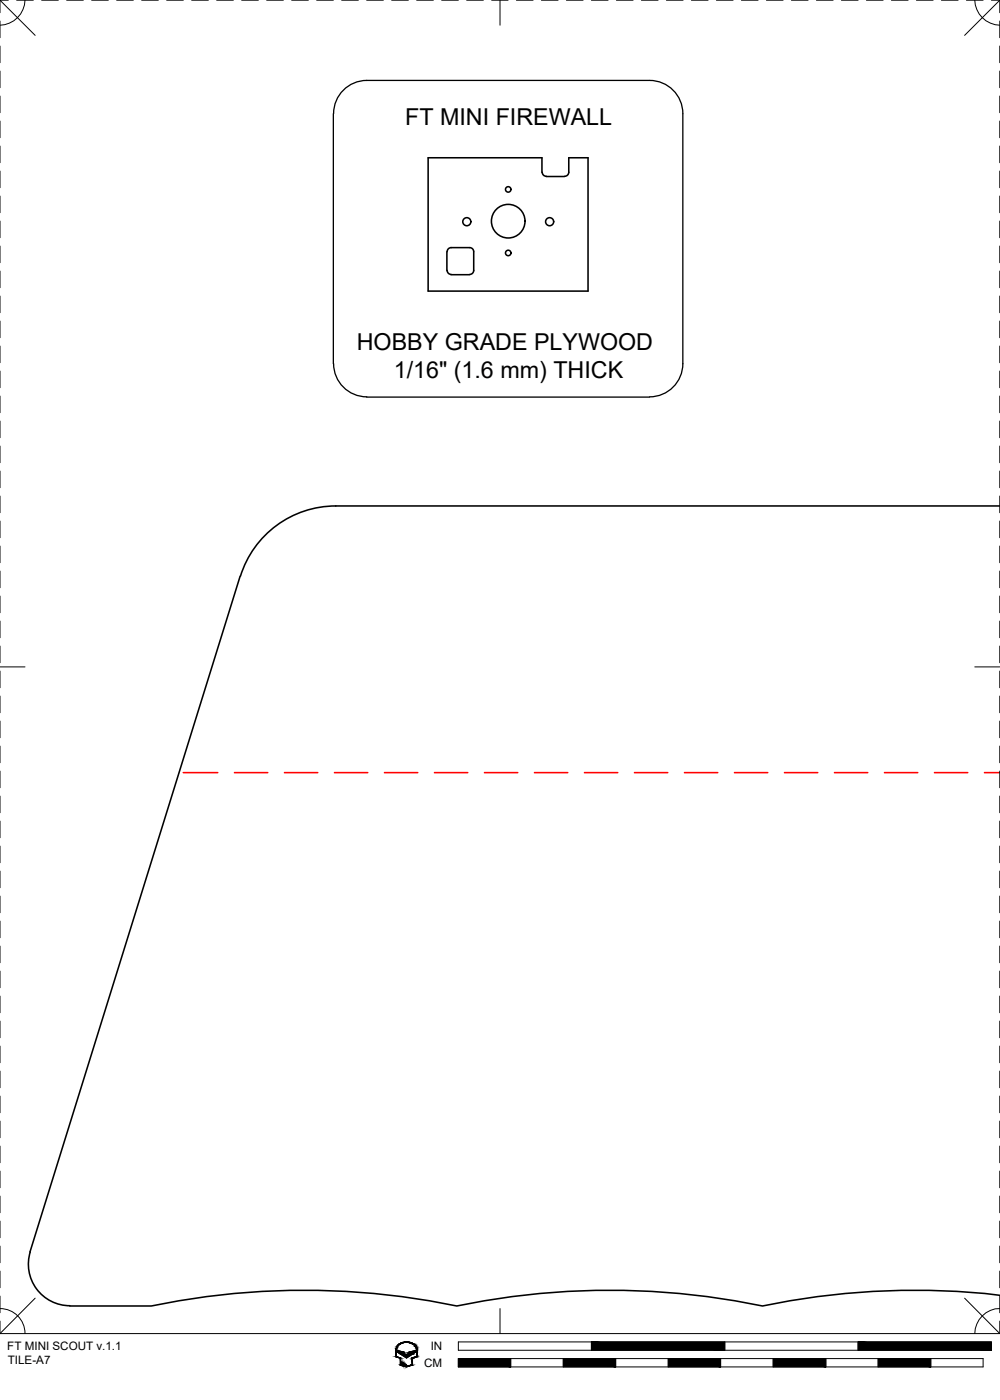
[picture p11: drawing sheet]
<svg xmlns="http://www.w3.org/2000/svg" width="190mm" height="267mm" viewBox="0 0 190 267" stroke-linecap="round" stroke-linejoin="round" font-family="sans-serif">
<!-- layer: 02 SCORE -->
<g fill="none" stroke="#f00" stroke-width=".3">
<path d="M34.9 147.2h6.6M44.7 147.2h6.3M54.2 147.2h6.3M63.7 147.2h6.4M73.2 147.2h6.4M82.8 147.2h6.3M92.3 147.2h6.3M101.8 147.2h6.4M111.3 147.2h6.4M120.9 147.2h6.3M130.4 147.2h6.3M139.9 147.2h6.4"/>
<path d="M149.4 147.2h6.4M159 147.2h6.3M168.5 147.2h6.3M178 147.2h6.4M187.5 147.2h3"/>
</g>
<!-- layer: 01 CUT -->
<g fill="none" stroke="#000" stroke-width=".3">
<path d="M103.2 32.8v-2.7h-21.6v25.4h30.4v-25.4h-3.6v2.7a.77 .77 0 0 1-.8 .8M103.3 32.8a.77 .77 0 0 0 .8 .8M104 33.6h3.6M85.1 48v3.5M85.2 51.5a.77 .77 0 0 0 .8 .8M85.9 47.2h3.5M85.9 52.3h3.5M86 47.2a.77 .77 0 0 0-.8 .7M89.5 47.2a.77 .77 0 0 1 .7 .7v3.6a.77 .77 0 0 1-.7 .8M190.5 96.4h-126.5a19 19 0 0 0-18.2 13.4M45.7 109.8l-40 128.7M5.8 238.5a7.9 7.9 0 0 0 7.5 10.2"/>
<path d="M190.5 246.8a140 140 0 0 0-45.2 2 142.8 142.8 0 0 0-58.3 0 142.5 142.5 0 0 0-58.2 0h-15.5"/>
<circle cx="96.8" cy="36.1" r=".52"/>
<circle cx="88.9" cy="42.2" r=".77"/>
<circle cx="96.8" cy="42.1" r="3.2"/>
<circle cx="96.8" cy="48.2" r=".52"/>
<circle cx="104.7" cy="42.2" r=".77"/>
</g>
<!-- layer: 23 NOTES -->
<path d="M123.7 15.3h-53.8a6.3 6.3 0 0 0-6.3 6.3M123.8 15.3a6.3 6.3 0 0 1 6.3 6.3v47.7a6.3 6.3 0 0 1-6.3 6.3M63.5 21.7v47.6M63.6 69.3a6.3 6.3 0 0 0 6.3 6.3M69.9 75.6h53.8" fill="none" stroke="#000" stroke-width=".25"/>
<!-- layer: 22 TILED -->
<g fill="#000" stroke="#000" stroke-width=".19">
<path d="M75.7 257.2l1.1 .4h-1.1zM76.4 258h2.1l-1.1 .7zM77 255.6h.8zM78 257.6l1.2-.4v.4zM77 260.3h.8l-.4 .1z"/>
<path d="M75.4 257.2l.1 1.2v-1.2zM75.4 257.2l.1 1.2h-.1z"/>
<path d="M75.4 258.4l.3 .1zM75.4 258.4l.3 .1z"/>
<path d="M75.5 256.9h.1zM75.5 256.9h.1z"/>
<path d="M75.5 256.9v.3l.1-.3zM75.5 256.9v.3h-.1z"/>
<path d="M75.6 256.6v.3l.1-.3zM75.6 256.6l-.1 .3z"/>
<path d="M75.6 256.6h.1zM75.6 256.6h.1z"/>
<path d="M75.4 258.5l1 .2zM75.4 258.5l1 .2z"/>
<path d="M75.7 256.4v.2l.1-.2zM75.7 256.4v.2h-.1z"/>
<path d="M75.8 256.3v.1l.1-.1zM75.8 256.3l-.1 .1z"/>
<path d="M75.9 256.2v.1l.1-.1zM75.8 256.3l.1-.1z"/>
<path d="M76 256.1v.1l.2-.1zM76 256.1l-.1 .1z"/>
<path d="M76.1 256l.1 .1 .1-.1zM76.1 256l.1 .1h-.2z"/>
<path d="M76.1 258.7l.3 .1zM76.1 258.7l.3 .1z"/>
<path d="M76.3 258.8l.1 1.2v-1.2zM76.3 258.8l.1 1.2h-.1z"/>
<path d="M76.3 255.9v.1l.2-.1zM76.1 256l.2-.1z"/>
<path d="M76.4 255.9h.2zM76.3 255.9h.2z"/>
<path d="M76.5 259.5l.1 .5v-.5zM76.5 259.5l.1 .5h-.1z"/>
<path d="M75.7 257.6h1.3zM75.7 257.6h1.3z"/>
<path d="M76.6 255.8v.1l.3-.1zM76.4 255.9l.2-.1z"/>
<path d="M76.8 259.6l.1 .5v-.5zM76.8 259.6l.1 .5h-.1z"/>
<path d="M75.8 257.6l1.2 .2v-.2zM75.8 257.6l1.2 .2h-.9z"/>
<path d="M76.1 257.8l1.1 .2-.2-.2zM76.1 257.8l1.1 .2h-.8z"/>
<path d="M76.6 255.7h.5zM76.6 255.7l.3 .1z"/>
<path d="M77 259.8l.1 .4v-.4zM77 259.8l.1 .4h-.1z"/>
<path d="M76.7 255.7h.5zM76.6 255.7h.5z"/>
<path d="M77.3 260l.1 .2zM77.3 260l.1 .2z"/>
<path d="M77 255.6l1.1 .1zM76.7 255.7l.3-.1 1.1 .1z"/>
<path d="M77.6 255.7h.6zM77.6 255.7h.6z"/>
<path d="M77.7 255.7l.6 .1zM77.7 255.7l.6 .1z"/>
<path d="M78 255.8l.5 .1zM78 255.8l.5 .1z"/>
<path d="M78.3 255.9h.2zM78.3 255.9h.2z"/>
<path d="M78.3 255.9l.5 .1zM78.3 255.9l.5 .1z"/>
<path d="M78.5 258.8l.1 1.2v-1.2zM78.5 258.8l.1 1.2h-.1z"/>
<path d="M78.6 256l.3 .1zM78.6 256l.3 .1z"/>
<path d="M78.5 258.7l.1 .1 .2-.1zM78.5 258.7l.1 .1z"/>
<path d="M77.8 257.8l.7 .2 .3-.2zM77.8 257.8l.7 .2h-.9z"/>
<path d="M78.7 256.1l.3 .1zM78.7 256.1l.3 .1z"/>
<path d="M78.9 256.2l.2 .1zM78.9 256.2l.2 .1z"/>
<path d="M77.8 257.6l1 .2 .3-.2zM77.8 257.6l1 .2h-1z"/>
<path d="M79 256.3l.2 .1zM79 256.3l.2 .1z"/>
<path d="M79.1 256.4l.2 .2zM79.1 256.4l.2 .2z"/>
<path d="M78 257.6h1.2zM77.8 257.6h1.3z"/>
<path d="M79.2 256.6h.1zM79.2 256.6h.1z"/>
<path d="M79.2 256.6l.2 .3zM79.2 256.6l.2 .3z"/>
<path d="M79.3 256.9h.1zM79.3 256.9h.1z"/>
<path d="M79.3 256.9l.2 .3zM79.3 256.9l.2 .3z"/>
<path d="M79.4 257.2l.1 1.2v-1.2zM79.4 257.2l.1 1.2h-.1z"/>
<path d="M79.4 258.4l.1 .1zM79.2 258.5h.3z"/>
<path d="M78.8 258.7l.7-.2h-.3zM78.5 258.7l.7-.2-.4 .2z"/>
<path d="M87.3 258.8l10 1.6v-1.6zM87.3 258.8l10 1.6h-10z"/>
<path d="M107.3 258.8l10 1.6v-1.6zM107.3 258.8l10 1.6h-10z"/>
<path d="M127.3 258.8l10 1.6v-1.6zM127.3 258.8l10 1.6h-10z"/>
<path d="M112.7 255.6l25.4 1.6v-1.6zM112.7 255.6l25.4 1.6h-25.4z"/>
<path d="M147.3 258.8l10 1.6v-1.6zM147.3 258.8l10 1.6h-10z"/>
<path d="M167.3 258.8l10 1.6v-1.6zM167.3 258.8l10 1.6h-10z"/>
<path d="M163.5 255.6l25.4 1.6v-1.6zM163.5 255.6l25.4 1.6h-25.4z"/>
<path d="M76.3 260h.1zM76.3 260h.1z"/>
<path d="M76.5 260h.1zM76.5 260h.1z"/>
<path d="M76.3 260h.2zM76.3 260h.2z"/>
<path d="M76.3 260l.3 .1zM76.3 260l.3 .1zM76.3 260.1h.3zM76.3 260.1h.3z"/>
<path d="M76.3 260.1h.3zM76.3 260.1h.3z"/>
<path d="M76.3 260.1h.5zM76.3 260.1h.5z"/>
<path d="M76.8 260.1h.1zM76.8 260.1h.1z"/>
<path d="M76.4 260.1l.5 .1zM76.4 260.1l.5 .1z"/>
<path d="M76.5 260.2h.5zM76.5 260.2h.5z"/>
<path d="M77 260.2h.1zM77 260.2h.1z"/>
<path d="M76.7 260.2h.4zM76.7 260.2h.4z"/>
<path d="M76.8 260.2l.5 .1zM76.8 260.2l.5 .1z"/>
<path d="M77.3 260.2l.1 .1zM77.3 260.2l.1 .1z"/>
<path d="M76.9 260.3h.5zM76.9 260.3h.5z"/>
<path d="M77.5 260.3h.4zM77.4 260.3h.4z"/>
<path d="M78.5 260l.1 .1zM78.2 260.1h.4z"/>
<path d="M77.9 260.3l.7-.2h-.4zM77.5 260.3l.7-.2-.3 .2z"/>
</g>
<g fill="none" stroke="#000" stroke-width=".19">
<path d="M0 0h1.6M0 0v2.4M0 4v3.2M0 8.8v3.1M0 13.5v3.2M0 18.3v3.2M0 0l6.7 6.7M3.2 0h3.2M4.8 0a4.9 4.9 0 0 1-4.8 4.8M7.9 0h3.2M12.7 0h3.2M17.5 0h3.1"/>
<path d="M22.2 0h3.2M27 0h3.2M31.8 0h3.1M36.5 0h3.2M41.3 0h3.2M46 0h3.2M50.8 0h3.2M55.6 0h3.1M60.3 0h3.2M65.1 0h3.2M69.9 0h3.1M74.6 0h3.2"/>
<path d="M79.4 0h3.2M84.1 0h3.2M88.9 0h3.2M93.7 0h3.1M95.3 0v4.8M98.4 0h3.2M103.1 0h3.2M107.9 0h3.2M112.7 0h3.1M117.4 0h3.2M122.2 0h3.2M127 0h3.1"/>
<path d="M131.7 0h3.2M136.5 0h3.2M141.2 0h3.2M146 0h3.2M150.8 0h3.1M155.5 0h3.2M160.3 0h3.2M165.1 0h3.1M169.8 0h3.2M174.6 0h3.2M179.3 0h3.2M184.1 0h3.2"/>
<path d="M185.7 0a4.9 4.9 0 0 0 4.8 4.8M188.9 0h1.6M190.5 0v2.4M190.5 4v3.2M190.5 8.8v3.1M190.5 13.5v3.2M190.5 18.3v3.2M190.5 0l-6.7 6.7M0 23.1v3.1M0 27.8v3.2M0 32.6v3.2M0 37.3v3.2"/>
<path d="M190.5 23.1v3.1M190.5 27.8v3.2M190.5 32.6v3.2M190.5 37.3v3.2M0 42.1v3.2M0 46.9v3.1M0 51.6v3.2M0 56.4v3.2M190.5 42.1v3.2M190.5 46.9v3.1M190.5 51.6v3.2M190.5 56.4v3.2"/>
<path d="M0 61.2v3.1M0 65.9v3.2M0 70.7v3.2M0 75.4v3.2M190.5 61.2v3.1M190.5 65.9v3.2M190.5 70.7v3.2M190.5 75.4v3.2M0 80.2v3.2M0 85v3.1M0 89.7v3.2M0 94.5v3.2"/>
<path d="M0 99.3v3.1M190.5 80.2v3.2M190.5 85v3.1M190.5 89.7v3.2M190.5 94.5v3.2M190.5 99.3v3.1M0 104v3.2M0 108.8v3.2M0 113.6v3.1M0 118.3v3.2M190.5 104v3.2M190.5 108.8v3.2"/>
<path d="M190.5 113.6v3.1M190.5 118.3v3.2M0 127h4.8M0 123.1v3.2M0 127.8v3.2M0 132.6v3.2M0 137.4v3.1M185.7 127h4.8M190.5 123.1v3.2M190.5 127.8v3.2M190.5 132.6v3.2M190.5 137.4v3.1"/>
<path d="M0 142.1v3.2M0 146.9v3.2M0 151.7v3.1M0 156.4v3.2M190.5 142.1v3.2M190.5 146.9v3.2M190.5 151.7v3.1M190.5 156.4v3.2M0 161.2v3.2M0 165.9v3.2M0 170.7v3.2M0 175.5v3.1"/>
<path d="M190.5 161.2v3.2M190.5 165.9v3.2M190.5 170.7v3.2M190.5 175.5v3.1M0 180.2v3.2M0 185v3.2M0 189.8v3.1M0 194.5v3.2M0 199.3v3.2M190.5 180.2v3.2M190.5 185v3.2M190.5 189.8v3.1"/>
<path d="M190.5 194.5v3.2M190.5 199.3v3.2M0 204v3.2M0 208.8v3.2M0 213.6v3.1M0 218.3v3.2M190.5 204v3.2M190.5 208.8v3.2M190.5 213.6v3.1M190.5 218.3v3.2M0 223.1v3.2M0 227.9v3.1"/>
<path d="M0 232.6v3.2M0 237.4v3.2M190.5 223.1v3.2M190.5 227.9v3.1M190.5 232.6v3.2M190.5 237.4v3.2M0 242.1v3.2M0 246.9v3.2M0 251.7v2.3M0 254h190.5M0 249.3a4.7 4.7 0 0 1 4.8 4.7M6.7 247.3l-6.7 6.7"/>
<path d="M75.5 257.2v1.2l.9 .3v1.3h.1v-.5h.1v.6h.2v-.5h.1v.6h.1v-.4h.1v.4l.2 .1v-.3l.1 .3 1.1-.3v-1.3l.9-.3v-1.2M75.6 257.1a2 2 0 0 1 3.2-1l.5 .7 .1 .3M75.7 257.2l1.3 .4 .2 .4h.4l.2-.4 1.4-.4v.4l-1.8 1.1-1.7-1.1zM75.8 256.3a2.26 2.26 0 0 1 3.6 .6l.1 1.6-.9 .3v1.3l-1.2 .3-1.1-.3v-1.3l-.9-.3a2.64 2.64 0 0 1 .4-2.2zM87.3 255.6h101.6v1.6h-101.6zM87.3 258.8h100v1.6h-100zM95.3 249.3v4.7M97.3 258.8v1.6M107.3 258.8v1.6M112.7 255.6v1.6M117.3 258.8v1.6M127.3 258.8v1.6"/>
<path d="M137.3 258.8v1.6M138.1 255.6v1.6M147.3 258.8v1.6M157.3 258.8v1.6M163.5 255.6v1.6M167.3 258.8v1.6M177.3 258.8v1.6M183.8 247.3l6.7 6.7M190.5 249.3a4.8 4.8 0 0 0-4.8 4.7M190.5 242.1v3.2M190.5 246.9v3.2M190.5 251.7v2.3"/>
</g>
<g font-size="4.4">
<text x="77.2" y="23.9">FT MINI FIREWALL</text>
<text x="68" y="66.7">HOBBY GRADE PLYWOOD</text>
<text x="75" y="72">1/16&quot; (1.6 mm) THICK</text>
</g>
<g font-size="2.2">
<text x="1.4" y="257.2">FT MINI SCOUT v.1.1</text>
<text x="82.1" y="257.2">IN</text>
<text x="1.5" y="259.9">TILE-A7</text>
<text x="80.8" y="260.4">CM</text>
</g>
</svg>
